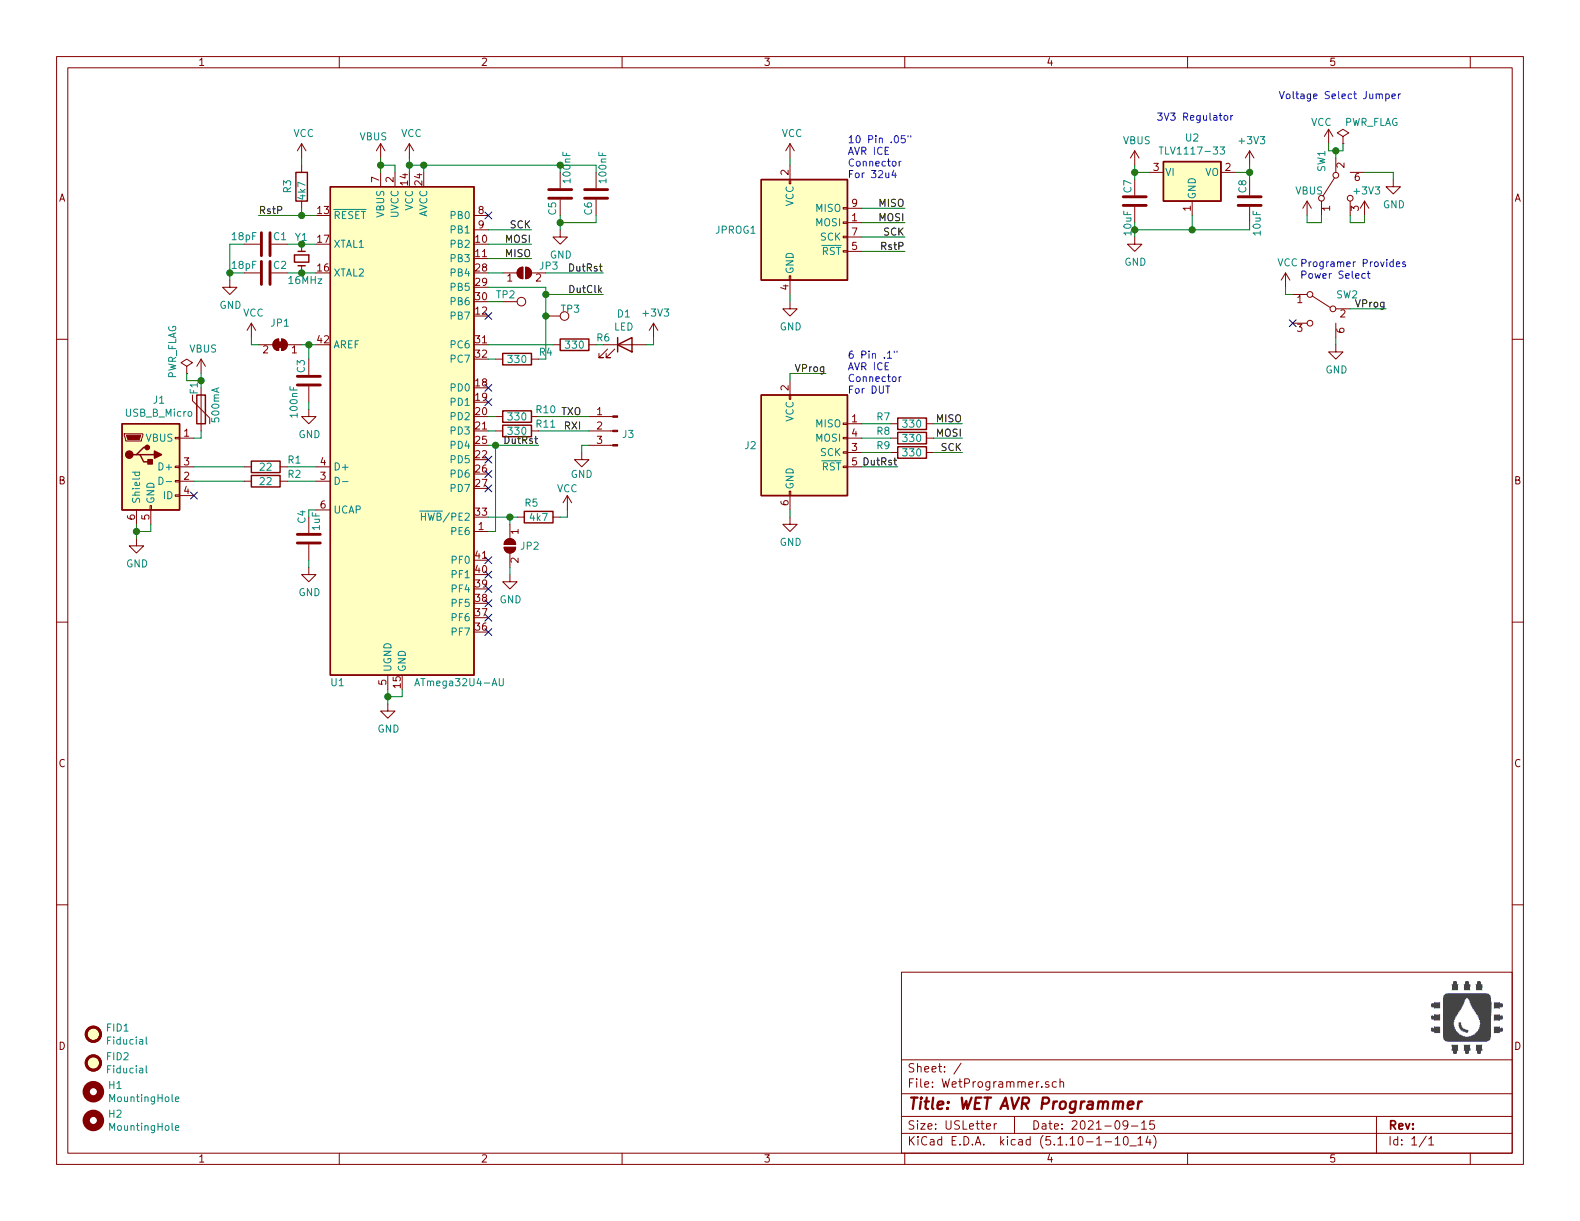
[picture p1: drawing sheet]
EESchema Schematic File Version 4
EELAYER 30 0
EELAYER END
$Descr USLetter 11000 8500
encoding utf-8
Sheet 1 1
Title "WET AVR Programmer"
Date "2021-09-15"
Rev ""
Comp ""
Comment1 ""
Comment2 ""
Comment3 ""
Comment4 ""
$EndDescr
$Comp
L power:VBUS #PWR?
U 1 1
P 2650 1100
AR Path="/612E47B1/612F3356" Ref="#PWR?"  Part="1" 
AR Path="/612F3356" Ref="#PWR08"  Part="1" 
F 0 "#PWR08" H 2650 950 50  0001 C CNN
F 1 "VBUS" H 2600 1250 50  0000 C CNN
F 2 "" H 2650 1100 50  0001 C CNN
F 3 "" H 2650 1100 50  0001 C CNN
	1    2650 1100
	1    0    0    -1  
$EndComp
Wire Wire Line
	2850 1200 2850 1150
Wire Wire Line
	2950 1200 2950 1150
Connection ~ 2950 1150
Wire Wire Line
	2850 1150 2850 1100
Connection ~ 2850 1150
Wire Wire Line
	2750 1200 2750 1150
Wire Wire Line
	2650 1150 2650 1100
$Comp
L Device:C C4
U 1 1
P 2150 3750
AR Path="/612F3369" Ref="C4"  Part="1" 
AR Path="/6018F6AB/612F3369" Ref="C?"  Part="1" 
AR Path="/612E47B1/612F3369" Ref="C?"  Part="1" 
F 0 "C4" V 2100 3850 50  0000 L CNN
F 1 "1uF" V 2200 3800 50  0000 L CNN
F 2 "Capacitor_SMD:C_0805_2012Metric" H 2188 3600 50  0001 C CNN
F 3 "~" H 2150 3750 50  0001 C CNN
	1    2150 3750
	1    0    0    -1  
$EndComp
Wire Wire Line
	2150 3600 2150 3550
Wire Wire Line
	2150 3550 2200 3550
$Comp
L power:GND #PWR?
U 1 1
P 2150 3950
AR Path="/612E47B1/612F3371" Ref="#PWR?"  Part="1" 
AR Path="/612F3371" Ref="#PWR07"  Part="1" 
F 0 "#PWR07" H 2150 3700 50  0001 C CNN
F 1 "GND" H 2155 3777 50  0000 C CNN
F 2 "" H 2150 3950 50  0001 C CNN
F 3 "" H 2150 3950 50  0001 C CNN
	1    2150 3950
	1    0    0    -1  
$EndComp
Wire Wire Line
	2150 3950 2150 3900
$Comp
L WetProgrammer-rescue:Crystal-tmc Y?
U 1 1
P 2100 1800
AR Path="/612E47B1/612F3378" Ref="Y?"  Part="1" 
AR Path="/612F3378" Ref="Y1"  Part="1" 
F 0 "Y1" V 1950 1750 50  0000 L CNN
F 1 "16MHz" V 2250 1700 50  0000 L CNN
F 2 "Crystal:Crystal_SMD_HC49-SD" H 2100 1800 50  0001 C CNN
F 3 "~" H 2100 1800 50  0001 C CNN
	1    2100 1800
	0    1    1    0   
$EndComp
Wire Wire Line
	2100 1900 2200 1900
Wire Wire Line
	2100 1700 2200 1700
$Comp
L Device:C C?
U 1 1
P 1850 1700
AR Path="/612E47B1/612F3380" Ref="C?"  Part="1" 
AR Path="/612F3380" Ref="C1"  Part="1" 
F 0 "C1" V 1900 1600 50  0000 C CNN
F 1 "18pF" V 1900 1850 50  0000 C CNN
F 2 "Capacitor_SMD:C_0805_2012Metric" H 1888 1550 50  0001 C CNN
F 3 "~" H 1850 1700 50  0001 C CNN
	1    1850 1700
	0    -1   -1   0   
$EndComp
$Comp
L Device:C C?
U 1 1
P 1850 1900
AR Path="/612E47B1/612F3386" Ref="C?"  Part="1" 
AR Path="/612F3386" Ref="C2"  Part="1" 
F 0 "C2" V 1900 1800 50  0000 C CNN
F 1 "18pF" V 1900 2050 50  0000 C CNN
F 2 "Capacitor_SMD:C_0805_2012Metric" H 1888 1750 50  0001 C CNN
F 3 "~" H 1850 1900 50  0001 C CNN
	1    1850 1900
	0    -1   -1   0   
$EndComp
$Comp
L power:GND #PWR?
U 1 1
P 1600 1950
AR Path="/612E47B1/612F338C" Ref="#PWR?"  Part="1" 
AR Path="/612F338C" Ref="#PWR03"  Part="1" 
F 0 "#PWR03" H 1600 1700 50  0001 C CNN
F 1 "GND" H 1605 1777 50  0000 C CNN
F 2 "" H 1600 1950 50  0001 C CNN
F 3 "" H 1600 1950 50  0001 C CNN
	1    1600 1950
	1    0    0    -1  
$EndComp
Wire Wire Line
	1600 1900 1700 1900
Wire Wire Line
	1700 1700 1600 1700
Wire Wire Line
	1600 1700 1600 1900
Connection ~ 1600 1900
Connection ~ 2100 1900
Connection ~ 2100 1700
Wire Wire Line
	2000 1900 2100 1900
Wire Wire Line
	2000 1700 2100 1700
Wire Wire Line
	2200 3250 2000 3250
Wire Wire Line
	2000 3350 2200 3350
$Comp
L Device:R R?
U 1 1
P 1850 3250
AR Path="/612E47B1/612F339C" Ref="R?"  Part="1" 
AR Path="/612F339C" Ref="R1"  Part="1" 
F 0 "R1" V 1800 3450 50  0000 C CNN
F 1 "22" V 1850 3250 50  0000 C CNN
F 2 "Resistor_SMD:R_0805_2012Metric" V 1780 3250 50  0001 C CNN
F 3 "~" H 1850 3250 50  0001 C CNN
	1    1850 3250
	0    1    1    0   
$EndComp
$Comp
L Device:R R?
U 1 1
P 1850 3350
AR Path="/612E47B1/612F33A2" Ref="R?"  Part="1" 
AR Path="/612F33A2" Ref="R2"  Part="1" 
F 0 "R2" V 1800 3550 50  0000 C CNN
F 1 "22" V 1850 3350 50  0000 C CNN
F 2 "Resistor_SMD:R_0805_2012Metric" V 1780 3350 50  0001 C CNN
F 3 "~" H 1850 3350 50  0001 C CNN
	1    1850 3350
	0    1    1    0   
$EndComp
$Comp
L power:GND #PWR?
U 1 1
P 2700 4900
AR Path="/612E47B1/612F33A8" Ref="#PWR?"  Part="1" 
AR Path="/612F33A8" Ref="#PWR09"  Part="1" 
F 0 "#PWR09" H 2700 4650 50  0001 C CNN
F 1 "GND" H 2705 4727 50  0000 C CNN
F 2 "" H 2700 4900 50  0001 C CNN
F 3 "" H 2700 4900 50  0001 C CNN
	1    2700 4900
	1    0    0    -1  
$EndComp
Wire Wire Line
	2700 4900 2700 4850
Wire Wire Line
	2800 4800 2800 4850
Wire Wire Line
	2800 4850 2700 4850
Connection ~ 2700 4850
Wire Wire Line
	2700 4850 2700 4800
$Comp
L Device:R R?
U 1 1
P 3600 2500
AR Path="/612E47B1/612F33B3" Ref="R?"  Part="1" 
AR Path="/612F33B3" Ref="R4"  Part="1" 
F 0 "R4" V 3550 2700 50  0000 C CNN
F 1 "330" V 3600 2500 50  0000 C CNN
F 2 "Resistor_SMD:R_0805_2012Metric" V 3530 2500 50  0001 C CNN
F 3 "~" H 3600 2500 50  0001 C CNN
	1    3600 2500
	0    1    1    0   
$EndComp
Wire Wire Line
	3450 2500 3400 2500
Wire Wire Line
	3750 2500 3800 2500
$Comp
L Device:R R?
U 1 1
P 2100 1300
AR Path="/612E47B1/612F33BC" Ref="R?"  Part="1" 
AR Path="/612F33BC" Ref="R3"  Part="1" 
F 0 "R3" V 2000 1250 50  0000 L CNN
F 1 "4k7" V 2100 1200 50  0000 L CNN
F 2 "Resistor_SMD:R_0805_2012Metric" V 2030 1300 50  0001 C CNN
F 3 "~" H 2100 1300 50  0001 C CNN
	1    2100 1300
	1    0    0    -1  
$EndComp
Wire Wire Line
	2200 1500 2100 1500
Wire Wire Line
	2100 1500 2100 1450
Wire Wire Line
	2100 1100 2100 1150
Wire Wire Line
	5500 1100 5500 1150
$Comp
L power:GND #PWR?
U 1 1
P 5500 2100
AR Path="/612E47B1/612F33D8" Ref="#PWR?"  Part="1" 
AR Path="/612F33D8" Ref="#PWR016"  Part="1" 
F 0 "#PWR016" H 5500 1850 50  0001 C CNN
F 1 "GND" H 5505 1927 50  0000 C CNN
F 2 "" H 5500 2100 50  0001 C CNN
F 3 "" H 5500 2100 50  0001 C CNN
	1    5500 2100
	1    0    0    -1  
$EndComp
Wire Wire Line
	5500 2100 5500 2050
Wire Wire Line
	6000 1450 6300 1450
Wire Wire Line
	6000 1550 6300 1550
Wire Wire Line
	6000 1650 6300 1650
Wire Wire Line
	6000 1750 6300 1750
Text Label 6300 1450 2    50   ~ 0
MISO
Text Label 6300 1550 2    50   ~ 0
MOSI
Text Label 6300 1650 2    50   ~ 0
SCK
Text Label 6300 1750 2    50   ~ 0
RstP
Wire Wire Line
	3400 1800 3700 1800
Wire Wire Line
	3400 1700 3700 1700
Wire Wire Line
	3400 1600 3700 1600
Wire Wire Line
	2100 1500 1800 1500
Text Label 3700 1800 2    50   ~ 0
MISO
Text Label 3700 1700 2    50   ~ 0
MOSI
Text Label 3700 1600 2    50   ~ 0
SCK
Text Label 1800 1500 0    50   ~ 0
RstP
Connection ~ 2100 1500
Wire Wire Line
	2750 1150 2650 1150
Wire Wire Line
	2850 1150 2950 1150
$Comp
L WetProgrammer-rescue:ATmega32U4-AU-tmc U?
U 1 1
P 2800 3000
AR Path="/612E47B1/612F33F2" Ref="U?"  Part="1" 
AR Path="/612F33F2" Ref="U1"  Part="1" 
F 0 "U1" H 2350 1250 50  0000 C CNN
F 1 "ATmega32U4-AU" H 3200 1250 50  0000 C CNN
F 2 "Package_QFP:TQFP-44_10x10mm_P0.8mm" H 2800 3000 50  0001 C CIN
F 3 "http://ww1.microchip.com/downloads/en/DeviceDoc/Atmel-7766-8-bit-AVR-ATmega16U4-32U4_Datasheet.pdf" H 2800 3000 50  0001 C CNN
	1    2800 3000
	1    0    0    -1  
$EndComp
Wire Wire Line
	2650 1200 2650 1150
Connection ~ 2650 1150
Wire Wire Line
	1600 1900 1600 1950
Wire Wire Line
	1700 3350 1350 3350
Wire Wire Line
	1700 3250 1350 3250
NoConn ~ 1350 3450
Wire Wire Line
	1400 3050 1350 3050
Wire Wire Line
	1400 3000 1400 3050
$Comp
L power:VBUS #PWR?
U 1 1
P 1400 2600
AR Path="/612E47B1/612F3400" Ref="#PWR?"  Part="1" 
AR Path="/612F3400" Ref="#PWR02"  Part="1" 
F 0 "#PWR02" H 1400 2450 50  0001 C CNN
F 1 "VBUS" H 1415 2773 50  0000 C CNN
F 2 "" H 1400 2600 50  0001 C CNN
F 3 "" H 1400 2600 50  0001 C CNN
	1    1400 2600
	1    0    0    -1  
$EndComp
Wire Wire Line
	950  3700 950  3750
Connection ~ 950  3700
Wire Wire Line
	1050 3700 950  3700
Wire Wire Line
	1050 3650 1050 3700
Wire Wire Line
	950  3650 950  3700
$Comp
L power:GND #PWR?
U 1 1
P 950 3750
AR Path="/612E47B1/612F340B" Ref="#PWR?"  Part="1" 
AR Path="/612F340B" Ref="#PWR01"  Part="1" 
F 0 "#PWR01" H 950 3500 50  0001 C CNN
F 1 "GND" H 955 3577 50  0000 C CNN
F 2 "" H 950 3750 50  0001 C CNN
F 3 "" H 950 3750 50  0001 C CNN
	1    950  3750
	1    0    0    -1  
$EndComp
$Comp
L Connector:USB_B_Micro J?
U 1 1
P 1050 3250
AR Path="/612E47B1/612F3411" Ref="J?"  Part="1" 
AR Path="/612F3411" Ref="J1"  Part="1" 
F 0 "J1" H 1107 3717 50  0000 C CNN
F 1 "USB_B_Micro" H 1107 3626 50  0000 C CNN
F 2 "388:usbMicro" H 1200 3200 50  0001 C CNN
F 3 "~" H 1200 3200 50  0001 C CNN
	1    1050 3250
	1    0    0    -1  
$EndComp
Wire Wire Line
	1750 2350 1750 2400
Wire Wire Line
	1750 2400 1800 2400
$Comp
L power:GND #PWR?
U 1 1
P 2150 2850
AR Path="/612E47B1/612F342D" Ref="#PWR?"  Part="1" 
AR Path="/612F342D" Ref="#PWR06"  Part="1" 
F 0 "#PWR06" H 2150 2600 50  0001 C CNN
F 1 "GND" H 2155 2677 50  0000 C CNN
F 2 "" H 2150 2850 50  0001 C CNN
F 3 "" H 2150 2850 50  0001 C CNN
	1    2150 2850
	1    0    0    -1  
$EndComp
Wire Wire Line
	3400 3700 3450 3700
Wire Wire Line
	3450 3700 3450 3100
Wire Wire Line
	3450 3100 3400 3100
Wire Wire Line
	3450 3100 3750 3100
Connection ~ 3450 3100
Wire Wire Line
	3400 2000 3800 2000
Wire Wire Line
	3800 2500 3800 2200
$Comp
L Device:R R?
U 1 1
P 3750 3600
AR Path="/612E47B1/612F3442" Ref="R?"  Part="1" 
AR Path="/612F3442" Ref="R5"  Part="1" 
F 0 "R5" V 3650 3550 50  0000 C CNN
F 1 "4k7" V 3750 3600 50  0000 C CNN
F 2 "Resistor_SMD:R_0805_2012Metric" V 3680 3600 50  0001 C CNN
F 3 "~" H 3750 3600 50  0001 C CNN
	1    3750 3600
	0    1    1    0   
$EndComp
$Comp
L Jumper:SolderJumper_2_Open JP?
U 1 1
P 3550 3800
AR Path="/612E47B1/612F3448" Ref="JP?"  Part="1" 
AR Path="/612F3448" Ref="JP2"  Part="1" 
F 0 "JP2" V 3550 3868 50  0000 L CNN
F 1 "SolderJumper_2_Open" V 3595 3868 50  0001 L CNN
F 2 "Jumper:SolderJumper-2_P1.3mm_Open_Pad1.0x1.5mm" H 3550 3800 50  0001 C CNN
F 3 "~" H 3550 3800 50  0001 C CNN
	1    3550 3800
	0    1    1    0   
$EndComp
Wire Wire Line
	3550 3650 3550 3600
Wire Wire Line
	3550 3600 3600 3600
Wire Wire Line
	3550 3600 3400 3600
Connection ~ 3550 3600
Wire Wire Line
	3900 3600 3950 3600
Wire Wire Line
	3950 3600 3950 3550
$Comp
L power:GND #PWR?
U 1 1
P 3550 4000
AR Path="/612E47B1/612F345A" Ref="#PWR?"  Part="1" 
AR Path="/612F345A" Ref="#PWR011"  Part="1" 
F 0 "#PWR011" H 3550 3750 50  0001 C CNN
F 1 "GND" H 3555 3827 50  0000 C CNN
F 2 "" H 3550 4000 50  0001 C CNN
F 3 "" H 3550 4000 50  0001 C CNN
	1    3550 4000
	1    0    0    -1  
$EndComp
Wire Wire Line
	3550 4000 3550 3950
$Comp
L power:+3V3 #PWR?
U 1 1
P 4550 2350
AR Path="/612E47B1/612F3461" Ref="#PWR?"  Part="1" 
AR Path="/612F3461" Ref="#PWR014"  Part="1" 
F 0 "#PWR014" H 4550 2200 50  0001 C CNN
F 1 "+3V3" H 4565 2523 50  0000 C CNN
F 2 "" H 4550 2350 50  0001 C CNN
F 3 "" H 4550 2350 50  0001 C CNN
	1    4550 2350
	1    0    0    -1  
$EndComp
$Comp
L Device:R R?
U 1 1
P 4000 2400
AR Path="/612E47B1/612F3467" Ref="R?"  Part="1" 
AR Path="/612F3467" Ref="R6"  Part="1" 
F 0 "R6" V 3950 2600 50  0000 C CNN
F 1 "330" V 4000 2400 50  0000 C CNN
F 2 "Resistor_SMD:R_0805_2012Metric" V 3930 2400 50  0001 C CNN
F 3 "~" H 4000 2400 50  0001 C CNN
	1    4000 2400
	0    1    1    0   
$EndComp
$Comp
L Device:LED D?
U 1 1
P 4350 2400
AR Path="/612E47B1/612F346D" Ref="D?"  Part="1" 
AR Path="/612F346D" Ref="D1"  Part="1" 
F 0 "D1" H 4343 2617 50  0000 C CNN
F 1 "LED" H 4343 2526 50  0000 C CNN
F 2 "LED_SMD:LED_0805_2012Metric" H 4350 2400 50  0001 C CNN
F 3 "~" H 4350 2400 50  0001 C CNN
	1    4350 2400
	1    0    0    -1  
$EndComp
Wire Wire Line
	4200 2400 4150 2400
Wire Wire Line
	4500 2400 4550 2400
Wire Wire Line
	4550 2400 4550 2350
Wire Wire Line
	3850 2400 3400 2400
$Comp
L power:GND #PWR012
U 1 1
P 3900 1600
AR Path="/612F3477" Ref="#PWR012"  Part="1" 
AR Path="/6018F6AB/612F3477" Ref="#PWR?"  Part="1" 
AR Path="/612E47B1/612F3477" Ref="#PWR?"  Part="1" 
F 0 "#PWR012" H 3900 1350 50  0001 C CNN
F 1 "GND" H 3905 1427 50  0000 C CNN
F 2 "" H 3900 1600 50  0001 C CNN
F 3 "" H 3900 1600 50  0001 C CNN
	1    3900 1600
	1    0    0    -1  
$EndComp
$Comp
L Device:C C5
U 1 1
P 3900 1350
AR Path="/612F347D" Ref="C5"  Part="1" 
AR Path="/6018F6AB/612F347D" Ref="C?"  Part="1" 
AR Path="/612E47B1/612F347D" Ref="C?"  Part="1" 
F 0 "C5" V 3950 1400 50  0000 L CNN
F 1 "100nF" V 3850 1050 50  0000 L CNN
F 2 "Capacitor_SMD:C_0805_2012Metric" H 3938 1200 50  0001 C CNN
F 3 "~" H 3900 1350 50  0001 C CNN
	1    3900 1350
	-1   0    0    1   
$EndComp
Wire Wire Line
	3900 1600 3900 1550
Wire Wire Line
	3900 1200 3900 1150
Wire Wire Line
	3900 1150 4150 1150
Wire Wire Line
	4150 1150 4150 1200
Connection ~ 3900 1150
$Comp
L Device:C C6
U 1 1
P 4150 1350
AR Path="/612F3488" Ref="C6"  Part="1" 
AR Path="/6018F6AB/612F3488" Ref="C?"  Part="1" 
AR Path="/612E47B1/612F3488" Ref="C?"  Part="1" 
F 0 "C6" V 4200 1400 50  0000 L CNN
F 1 "100nF" V 4100 1050 50  0000 L CNN
F 2 "Capacitor_SMD:C_0805_2012Metric" H 4188 1200 50  0001 C CNN
F 3 "~" H 4150 1350 50  0001 C CNN
	1    4150 1350
	-1   0    0    1   
$EndComp
Wire Wire Line
	4150 1500 4150 1550
Wire Wire Line
	3900 1550 4150 1550
Connection ~ 3900 1550
Wire Wire Line
	3900 1550 3900 1500
Wire Wire Line
	2950 1150 3900 1150
Wire Wire Line
	3500 1900 3400 1900
$Comp
L Jumper:SolderJumper_2_Open JP?
U 1 1
P 3650 1900
AR Path="/612E47B1/612F34A6" Ref="JP?"  Part="1" 
AR Path="/612F34A6" Ref="JP3"  Part="1" 
F 0 "JP3" H 3750 1950 50  0000 L CNN
F 1 "SolderJumper_2_Open" V 3695 1968 50  0001 L CNN
F 2 "Jumper:SolderJumper-2_P1.3mm_Open_Pad1.0x1.5mm" H 3650 1900 50  0001 C CNN
F 3 "~" H 3650 1900 50  0001 C CNN
	1    3650 1900
	1    0    0    -1  
$EndComp
$Comp
L Connector:TestPoint TP?
U 1 1
P 3500 2100
AR Path="/612E47B1/612F34AE" Ref="TP?"  Part="1" 
AR Path="/612F34AE" Ref="TP2"  Part="1" 
F 0 "TP2" V 3450 2050 50  0000 L CNN
F 1 "TestPoint" H 3558 2127 50  0001 L CNN
F 2 "TestPoint:TestPoint_Pad_D1.5mm" H 3700 2100 50  0001 C CNN
F 3 "~" H 3700 2100 50  0001 C CNN
	1    3500 2100
	0    1    1    0   
$EndComp
Wire Wire Line
	3500 2100 3400 2100
NoConn ~ 3400 2200
NoConn ~ 3400 2700
NoConn ~ 3400 2800
NoConn ~ 3400 3200
NoConn ~ 3400 3300
NoConn ~ 3400 3400
NoConn ~ 3400 3900
NoConn ~ 3400 4000
NoConn ~ 3400 4100
NoConn ~ 3400 4200
NoConn ~ 3400 4300
NoConn ~ 3400 4400
NoConn ~ 3400 1500
$Comp
L Connector:AVR-ISP-6 J?
U 1 1
P 5600 3150
AR Path="/612E47B1/612F5B59" Ref="J?"  Part="1" 
AR Path="/612F5B59" Ref="J2"  Part="1" 
F 0 "J2" H 5271 3200 50  0000 R CNN
F 1 "AVR-ISP-6" H 5271 3155 50  0001 R CNN
F 2 "Connector_PinHeader_2.54mm:PinHeader_2x03_P2.54mm_Vertical" V 5350 3200 50  0001 C CNN
F 3 " ~" H 4325 2600 50  0001 C CNN
	1    5600 3150
	1    0    0    -1  
$EndComp
Wire Wire Line
	5500 2600 5500 2650
$Comp
L power:GND #PWR?
U 1 1
P 5500 3600
AR Path="/612E47B1/612F97C3" Ref="#PWR?"  Part="1" 
AR Path="/612F97C3" Ref="#PWR017"  Part="1" 
F 0 "#PWR017" H 5500 3350 50  0001 C CNN
F 1 "GND" H 5505 3427 50  0000 C CNN
F 2 "" H 5500 3600 50  0001 C CNN
F 3 "" H 5500 3600 50  0001 C CNN
	1    5500 3600
	1    0    0    -1  
$EndComp
Wire Wire Line
	5500 3600 5500 3550
$Comp
L power:VCC #PWR015
U 1 1
P 5500 1100
F 0 "#PWR015" H 5500 950 50  0001 C CNN
F 1 "VCC" H 5515 1273 50  0000 C CNN
F 2 "" H 5500 1100 50  0001 C CNN
F 3 "" H 5500 1100 50  0001 C CNN
	1    5500 1100
	1    0    0    -1  
$EndComp
$Comp
L power:VCC #PWR05
U 1 1
P 2100 1100
F 0 "#PWR05" H 2100 950 50  0001 C CNN
F 1 "VCC" H 2115 1273 50  0000 C CNN
F 2 "" H 2100 1100 50  0001 C CNN
F 3 "" H 2100 1100 50  0001 C CNN
	1    2100 1100
	1    0    0    -1  
$EndComp
$Comp
L power:VCC #PWR010
U 1 1
P 2850 1100
F 0 "#PWR010" H 2850 950 50  0001 C CNN
F 1 "VCC" H 2865 1273 50  0000 C CNN
F 2 "" H 2850 1100 50  0001 C CNN
F 3 "" H 2850 1100 50  0001 C CNN
	1    2850 1100
	1    0    0    -1  
$EndComp
$Comp
L power:VCC #PWR04
U 1 1
P 1750 2350
F 0 "#PWR04" H 1750 2200 50  0001 C CNN
F 1 "VCC" H 1765 2523 50  0000 C CNN
F 2 "" H 1750 2350 50  0001 C CNN
F 3 "" H 1750 2350 50  0001 C CNN
	1    1750 2350
	1    0    0    -1  
$EndComp
$Comp
L power:VCC #PWR013
U 1 1
P 3950 3550
F 0 "#PWR013" H 3950 3400 50  0001 C CNN
F 1 "VCC" H 3950 3700 50  0000 C CNN
F 2 "" H 3950 3550 50  0001 C CNN
F 3 "" H 3950 3550 50  0001 C CNN
	1    3950 3550
	1    0    0    -1  
$EndComp
Wire Wire Line
	6700 2950 6500 2950
Wire Wire Line
	6500 3050 6700 3050
Wire Wire Line
	6500 3150 6700 3150
Text Label 6700 2950 2    50   ~ 0
MISO
Text Label 6700 3050 2    50   ~ 0
MOSI
Text Label 6700 3150 2    50   ~ 0
SCK
$Comp
L Device:R R?
U 1 1
P 6350 2950
AR Path="/612E47B1/61304480" Ref="R?"  Part="1" 
AR Path="/61304480" Ref="R7"  Part="1" 
F 0 "R7" V 6300 3150 50  0000 C CNN
F 1 "330" V 6350 2950 50  0000 C CNN
F 2 "Resistor_SMD:R_0805_2012Metric" V 6280 2950 50  0001 C CNN
F 3 "~" H 6350 2950 50  0001 C CNN
	1    6350 2950
	0    -1   1    0   
$EndComp
$Comp
L Device:R R?
U 1 1
P 6350 3050
AR Path="/612E47B1/61304486" Ref="R?"  Part="1" 
AR Path="/61304486" Ref="R8"  Part="1" 
F 0 "R8" V 6300 3250 50  0000 C CNN
F 1 "330" V 6350 3050 50  0000 C CNN
F 2 "Resistor_SMD:R_0805_2012Metric" V 6280 3050 50  0001 C CNN
F 3 "~" H 6350 3050 50  0001 C CNN
	1    6350 3050
	0    -1   1    0   
$EndComp
$Comp
L Device:R R?
U 1 1
P 6350 3150
AR Path="/612E47B1/6130448C" Ref="R?"  Part="1" 
AR Path="/6130448C" Ref="R9"  Part="1" 
F 0 "R9" V 6300 3350 50  0000 C CNN
F 1 "330" V 6350 3150 50  0000 C CNN
F 2 "Resistor_SMD:R_0805_2012Metric" V 6280 3150 50  0001 C CNN
F 3 "~" H 6350 3150 50  0001 C CNN
	1    6350 3150
	0    -1   1    0   
$EndComp
Wire Wire Line
	6200 3150 6000 3150
Wire Wire Line
	6200 3050 6000 3050
Wire Wire Line
	6200 2950 6000 2950
Text Label 6250 3250 2    50   ~ 0
DutRst
Wire Wire Line
	6000 3250 6250 3250
Text Label 3750 3100 2    50   ~ 0
DutRst
Text Label 4200 1900 2    50   ~ 0
DutRst
Wire Wire Line
	3800 1900 4200 1900
Text Label 4200 2050 2    50   ~ 0
DutClk
Wire Wire Line
	3800 2050 4200 2050
$Comp
L Connector:AVR-ISP-10 JPROG1
U 1 1
P 5600 1650
F 0 "JPROG1" H 5270 1700 50  0000 R CNN
F 1 "AVR-ISP-10" H 5270 1655 50  0001 R CNN
F 2 "Connector_PinHeader_1.27mm:PinHeader_2x05_P1.27mm_Vertical" V 5350 1700 50  0001 C CNN
F 3 " ~" H 4325 1100 50  0001 C CNN
	1    5600 1650
	1    0    0    -1  
$EndComp
$Comp
L power:VBUS #PWR?
U 1 1
P 7900 1150
AR Path="/612E47B1/6133A9CA" Ref="#PWR?"  Part="1" 
AR Path="/6133A9CA" Ref="#PWR018"  Part="1" 
F 0 "#PWR018" H 7900 1000 50  0001 C CNN
F 1 "VBUS" H 7915 1323 50  0000 C CNN
F 2 "" H 7900 1150 50  0001 C CNN
F 3 "" H 7900 1150 50  0001 C CNN
	1    7900 1150
	1    0    0    -1  
$EndComp
$Comp
L power:+3V3 #PWR?
U 1 1
P 8700 1150
AR Path="/612E47B1/6133B577" Ref="#PWR?"  Part="1" 
AR Path="/6133B577" Ref="#PWR020"  Part="1" 
F 0 "#PWR020" H 8700 1000 50  0001 C CNN
F 1 "+3V3" H 8715 1323 50  0000 C CNN
F 2 "" H 8700 1150 50  0001 C CNN
F 3 "" H 8700 1150 50  0001 C CNN
	1    8700 1150
	1    0    0    -1  
$EndComp
$Comp
L Regulator_Linear:TLV1117-33 U2
U 1 1
P 8300 1200
F 0 "U2" H 8300 1442 50  0000 C CNN
F 1 "TLV1117-33" H 8300 1351 50  0000 C CNN
F 2 "Package_TO_SOT_SMD:SOT-223-3_TabPin2" H 8300 1200 50  0001 C CNN
F 3 "http://www.ti.com/lit/ds/symlink/tlv1117.pdf" H 8300 1200 50  0001 C CNN
	1    8300 1200
	1    0    0    -1  
$EndComp
$Comp
L Device:C C7
U 1 1
P 7900 1400
F 0 "C7" V 7850 1450 50  0000 L CNN
F 1 "10uF" V 7850 1150 50  0000 L CNN
F 2 "Capacitor_SMD:C_0805_2012Metric" H 7938 1250 50  0001 C CNN
F 3 "~" H 7900 1400 50  0001 C CNN
	1    7900 1400
	1    0    0    -1  
$EndComp
Wire Wire Line
	8000 1200 7900 1200
Wire Wire Line
	7900 1200 7900 1150
Wire Wire Line
	7900 1250 7900 1200
Connection ~ 7900 1200
$Comp
L power:GND #PWR?
U 1 1
P 7900 1650
AR Path="/612E47B1/61343EE6" Ref="#PWR?"  Part="1" 
AR Path="/61343EE6" Ref="#PWR019"  Part="1" 
F 0 "#PWR019" H 7900 1400 50  0001 C CNN
F 1 "GND" H 7905 1477 50  0000 C CNN
F 2 "" H 7900 1650 50  0001 C CNN
F 3 "" H 7900 1650 50  0001 C CNN
	1    7900 1650
	1    0    0    -1  
$EndComp
Wire Wire Line
	7900 1650 7900 1600
Wire Wire Line
	8300 1500 8300 1600
Wire Wire Line
	7900 1600 8300 1600
Connection ~ 7900 1600
Wire Wire Line
	7900 1600 7900 1550
$Comp
L Device:C C8
U 1 1
P 8700 1400
F 0 "C8" V 8650 1450 50  0000 L CNN
F 1 "10uF" V 8750 1150 50  0000 L CNN
F 2 "Capacitor_SMD:C_0805_2012Metric" H 8738 1250 50  0001 C CNN
F 3 "~" H 8700 1400 50  0001 C CNN
	1    8700 1400
	1    0    0    -1  
$EndComp
Wire Wire Line
	8600 1200 8700 1200
Wire Wire Line
	8700 1200 8700 1250
Wire Wire Line
	8700 1150 8700 1200
Connection ~ 8700 1200
Wire Wire Line
	8700 1550 8700 1600
Wire Wire Line
	8700 1600 8300 1600
Connection ~ 8300 1600
$Comp
L power:VCC #PWR021
U 1 1
P 8950 2000
F 0 "#PWR021" H 8950 1850 50  0001 C CNN
F 1 "VCC" H 8965 2173 50  0000 C CNN
F 2 "" H 8950 2000 50  0001 C CNN
F 3 "" H 8950 2000 50  0001 C CNN
	1    8950 2000
	1    0    0    -1  
$EndComp
Wire Wire Line
	8950 2000 8950 2050
Wire Wire Line
	8950 2050 9000 2050
Wire Wire Line
	9400 2150 9650 2150
Text Label 9650 2150 2    50   ~ 0
VProg
Wire Wire Line
	5500 2600 5750 2600
Text Label 5750 2600 2    50   ~ 0
VProg
Text Notes 8900 700  0    50   ~ 0
Voltage Select Jumper
Text Notes 9050 1950 0    50   ~ 0
Programer Provides\nPower Select
Text Notes 8050 850  0    50   ~ 0
3V3 Regulator
Text Notes 5900 1250 0    50   ~ 0
10 Pin .05" \nAVR ICE \nConnector\nFor 32u4
Text Notes 5900 2750 0    50   ~ 0
6 Pin .1" \nAVR ICE \nConnector\nFor DUT
$Comp
L Device:Polyfuse F1
U 1 1
P 1400 2850
F 0 "F1" V 1350 2950 50  0000 L CNN
F 1 "500mA" V 1500 2750 50  0000 L CNN
F 2 "Fuse:Fuse_0805_2012Metric_Castellated" H 1450 2650 50  0001 L CNN
F 3 "~" H 1400 2850 50  0001 C CNN
	1    1400 2850
	1    0    0    -1  
$EndComp
Wire Wire Line
	1400 2650 1400 2700
$Comp
L power:PWR_FLAG #FLG01
U 1 1
P 1300 2600
F 0 "#FLG01" H 1300 2675 50  0001 C CNN
F 1 "PWR_FLAG" V 1200 2750 50  0000 C CNN
F 2 "" H 1300 2600 50  0001 C CNN
F 3 "~" H 1300 2600 50  0001 C CNN
	1    1300 2600
	1    0    0    -1  
$EndComp
Wire Wire Line
	1400 2650 1300 2650
Wire Wire Line
	1300 2650 1300 2600
Wire Wire Line
	1400 2650 1400 2600
Connection ~ 1400 2650
$Comp
L Jumper:SolderJumper_2_Bridged JP?
U 1 1
P 1950 2400
AR Path="/612E47B1/612F341D" Ref="JP?"  Part="1" 
AR Path="/612F341D" Ref="JP1"  Part="1" 
F 0 "JP1" H 1950 2553 50  0000 C CNN
F 1 "SolderJumper_3_Bridged12" V 2060 2400 50  0001 C CNN
F 2 "Jumper:SolderJumper-2_P1.3mm_Bridged_Pad1.0x1.5mm" V 1950 2400 50  0001 C CNN
F 3 "~" V 1950 2400 50  0001 C CNN
	1    1950 2400
	-1   0    0    -1  
$EndComp
$Comp
L Device:C C?
U 1 1
P 2150 2650
AR Path="/612E47B1/612F3417" Ref="C?"  Part="1" 
AR Path="/612F3417" Ref="C3"  Part="1" 
F 0 "C3" V 2200 2550 50  0000 C CNN
F 1 "100nF" V 2250 2800 50  0000 C CNN
F 2 "Capacitor_SMD:C_0805_2012Metric" H 2188 2500 50  0001 C CNN
F 3 "~" H 2150 2650 50  0001 C CNN
	1    2150 2650
	-1   0    0    1   
$EndComp
Wire Wire Line
	2150 2500 2150 2400
Wire Wire Line
	2100 2400 2150 2400
Connection ~ 2150 2400
Wire Wire Line
	2150 2400 2200 2400
Wire Wire Line
	2150 2850 2150 2800
Connection ~ 3800 2050
Wire Wire Line
	3800 2050 3800 2000
Wire Wire Line
	9100 1550 9200 1550
Wire Wire Line
	9400 1550 9500 1550
$Comp
L Connector:TestPoint TP?
U 1 1
P 3800 2200
AR Path="/612E47B1/614B6C9F" Ref="TP?"  Part="1" 
AR Path="/614B6C9F" Ref="TP3"  Part="1" 
F 0 "TP3" V 3750 2300 50  0000 L CNN
F 1 "TestPoint" H 3858 2227 50  0001 L CNN
F 2 "TestPoint:TestPoint_Pad_D1.5mm" H 4000 2200 50  0001 C CNN
F 3 "~" H 4000 2200 50  0001 C CNN
	1    3800 2200
	0    1    1    0   
$EndComp
Connection ~ 3800 2200
Wire Wire Line
	3800 2200 3800 2050
$Comp
L Mechanical:Fiducial FID2
U 1 1
P 650 7400
F 0 "FID2" H 735 7446 50  0000 L CNN
F 1 "Fiducial" H 735 7355 50  0000 L CNN
F 2 "Fiducial:Fiducial_1mm_Mask2mm" H 650 7400 50  0001 C CNN
F 3 "~" H 650 7400 50  0001 C CNN
	1    650  7400
	1    0    0    -1  
$EndComp
$Comp
L Mechanical:Fiducial FID1
U 1 1
P 650 7200
F 0 "FID1" H 735 7246 50  0000 L CNN
F 1 "Fiducial" H 735 7155 50  0000 L CNN
F 2 "Fiducial:Fiducial_1mm_Mask2mm" H 650 7200 50  0001 C CNN
F 3 "~" H 650 7200 50  0001 C CNN
	1    650  7200
	1    0    0    -1  
$EndComp
$Comp
L Mechanical:MountingHole H1
U 1 1
P 650 7600
F 0 "H1" H 750 7646 50  0000 L CNN
F 1 "MountingHole" H 750 7555 50  0000 L CNN
F 2 "MountingHole:MountingHole_3.2mm_M3" H 650 7600 50  0001 C CNN
F 3 "~" H 650 7600 50  0001 C CNN
	1    650  7600
	1    0    0    -1  
$EndComp
$Comp
L Mechanical:MountingHole H2
U 1 1
P 650 7800
F 0 "H2" H 750 7846 50  0000 L CNN
F 1 "MountingHole" H 750 7755 50  0000 L CNN
F 2 "MountingHole:MountingHole_3.2mm_M3" H 650 7800 50  0001 C CNN
F 3 "~" H 650 7800 50  0001 C CNN
	1    650  7800
	1    0    0    -1  
$EndComp
$Comp
L Switch:SW_SPDT SW2
U 1 1
P 9200 2150
F 0 "SW2" H 9100 2250 50  0000 R CNN
F 1 "SW_SPDT" V 9245 1962 50  0001 R CNN
F 2 "tmc:388Switch" H 9200 2150 50  0001 C CNN
F 3 "~" H 9200 2150 50  0001 C CNN
	1    9200 2150
	-1   0    0    -1  
$EndComp
NoConn ~ 9000 2250
$Comp
L Device:R R?
U 1 1
P 3600 2900
AR Path="/612E47B1/614D3179" Ref="R?"  Part="1" 
AR Path="/614D3179" Ref="R10"  Part="1" 
F 0 "R10" V 3550 3100 50  0000 C CNN
F 1 "330" V 3600 2900 50  0000 C CNN
F 2 "Resistor_SMD:R_0805_2012Metric" V 3530 2900 50  0001 C CNN
F 3 "~" H 3600 2900 50  0001 C CNN
	1    3600 2900
	0    1    1    0   
$EndComp
Wire Wire Line
	3450 2900 3400 2900
$Comp
L Device:R R?
U 1 1
P 3600 3000
AR Path="/612E47B1/614D6E84" Ref="R?"  Part="1" 
AR Path="/614D6E84" Ref="R11"  Part="1" 
F 0 "R11" V 3550 3200 50  0000 C CNN
F 1 "330" V 3600 3000 50  0000 C CNN
F 2 "Resistor_SMD:R_0805_2012Metric" V 3530 3000 50  0001 C CNN
F 3 "~" H 3600 3000 50  0001 C CNN
	1    3600 3000
	0    1    1    0   
$EndComp
Wire Wire Line
	3450 3000 3400 3000
Text Label 4050 3000 2    50   ~ 0
RXI
Text Label 4050 2900 2    50   ~ 0
TXO
$Comp
L Connector:Conn_01x03_Male J3
U 1 1
P 4300 3000
F 0 "J3" H 4272 2978 50  0000 R CNN
F 1 "Conn_01x03_Male" H 4272 2933 50  0001 R CNN
F 2 "Connector_PinHeader_2.54mm:PinHeader_1x03_P2.54mm_Vertical" H 4300 3000 50  0001 C CNN
F 3 "~" H 4300 3000 50  0001 C CNN
	1    4300 3000
	-1   0    0    -1  
$EndComp
Wire Wire Line
	3750 2900 4100 2900
Wire Wire Line
	3750 3000 4100 3000
$Comp
L power:GND #PWR?
U 1 1
P 4050 3150
AR Path="/612E47B1/614F6BB5" Ref="#PWR?"  Part="1" 
AR Path="/614F6BB5" Ref="#PWR0101"  Part="1" 
F 0 "#PWR0101" H 4050 2900 50  0001 C CNN
F 1 "GND" H 4050 3000 50  0000 C CNN
F 2 "" H 4050 3150 50  0001 C CNN
F 3 "" H 4050 3150 50  0001 C CNN
	1    4050 3150
	1    0    0    -1  
$EndComp
Wire Wire Line
	4050 3150 4050 3100
Wire Wire Line
	4050 3100 4100 3100
$Comp
L power:GND #PWR?
U 1 1
P 9700 1250
F 0 "#PWR?" H 9700 1000 50  0001 C CNN
F 1 "GND" H 9705 1077 50  0000 C CNN
F 2 "" H 9700 1250 50  0001 C CNN
F 3 "" H 9700 1250 50  0001 C CNN
	1    9700 1250
	1    0    0    -1  
$EndComp
Wire Wire Line
	9400 1550 9400 1500
Wire Wire Line
	9200 1550 9200 1500
$Comp
L Switch:SW_SPDT SW1
U 1 1
P 9300 1300
F 0 "SW1" H 9200 1400 50  0000 R CNN
F 1 "SW_SPDT" V 9345 1112 50  0001 R CNN
F 2 "tmc:388Switch" H 9300 1300 50  0001 C CNN
F 3 "~" H 9300 1300 50  0001 C CNN
	1    9300 1300
	0    -1   1    0   
$EndComp
Wire Wire Line
	9300 1050 9250 1050
Connection ~ 9300 1050
Wire Wire Line
	9300 1100 9300 1050
Wire Wire Line
	9250 1050 9250 1000
Wire Wire Line
	9350 1050 9300 1050
Wire Wire Line
	9350 1000 9350 1050
$Comp
L power:PWR_FLAG #FLG02
U 1 1
P 9350 1000
F 0 "#FLG02" H 9350 1075 50  0001 C CNN
F 1 "PWR_FLAG" H 9550 1150 50  0000 C CNN
F 2 "" H 9350 1000 50  0001 C CNN
F 3 "~" H 9350 1000 50  0001 C CNN
	1    9350 1000
	1    0    0    -1  
$EndComp
Wire Wire Line
	9500 1550 9500 1500
Wire Wire Line
	9100 1550 9100 1500
$Comp
L power:VCC #PWR023
U 1 1
P 9250 1000
F 0 "#PWR023" H 9250 850 50  0001 C CNN
F 1 "VCC" H 9200 1150 50  0000 C CNN
F 2 "" H 9250 1000 50  0001 C CNN
F 3 "" H 9250 1000 50  0001 C CNN
	1    9250 1000
	1    0    0    -1  
$EndComp
$Comp
L power:+3V3 #PWR?
U 1 1
P 9500 1500
AR Path="/612E47B1/613709A8" Ref="#PWR?"  Part="1" 
AR Path="/613709A8" Ref="#PWR024"  Part="1" 
F 0 "#PWR024" H 9500 1350 50  0001 C CNN
F 1 "+3V3" H 9515 1673 50  0000 C CNN
F 2 "" H 9500 1500 50  0001 C CNN
F 3 "" H 9500 1500 50  0001 C CNN
	1    9500 1500
	1    0    0    -1  
$EndComp
$Comp
L power:VBUS #PWR?
U 1 1
P 9100 1500
AR Path="/612E47B1/6136D7E0" Ref="#PWR?"  Part="1" 
AR Path="/6136D7E0" Ref="#PWR022"  Part="1" 
F 0 "#PWR022" H 9100 1350 50  0001 C CNN
F 1 "VBUS" H 9115 1673 50  0000 C CNN
F 2 "" H 9100 1500 50  0001 C CNN
F 3 "" H 9100 1500 50  0001 C CNN
	1    9100 1500
	1    0    0    -1  
$EndComp
Wire Wire Line
	9500 1200 9700 1200
Wire Wire Line
	9700 1200 9700 1250
$Comp
L power:GND #PWR?
U 1 1
P 9300 2400
F 0 "#PWR?" H 9300 2150 50  0001 C CNN
F 1 "GND" H 9305 2227 50  0000 C CNN
F 2 "" H 9300 2400 50  0001 C CNN
F 3 "" H 9300 2400 50  0001 C CNN
	1    9300 2400
	1    0    0    -1  
$EndComp
Wire Wire Line
	9300 2400 9300 2350
$EndSCHEMATC
